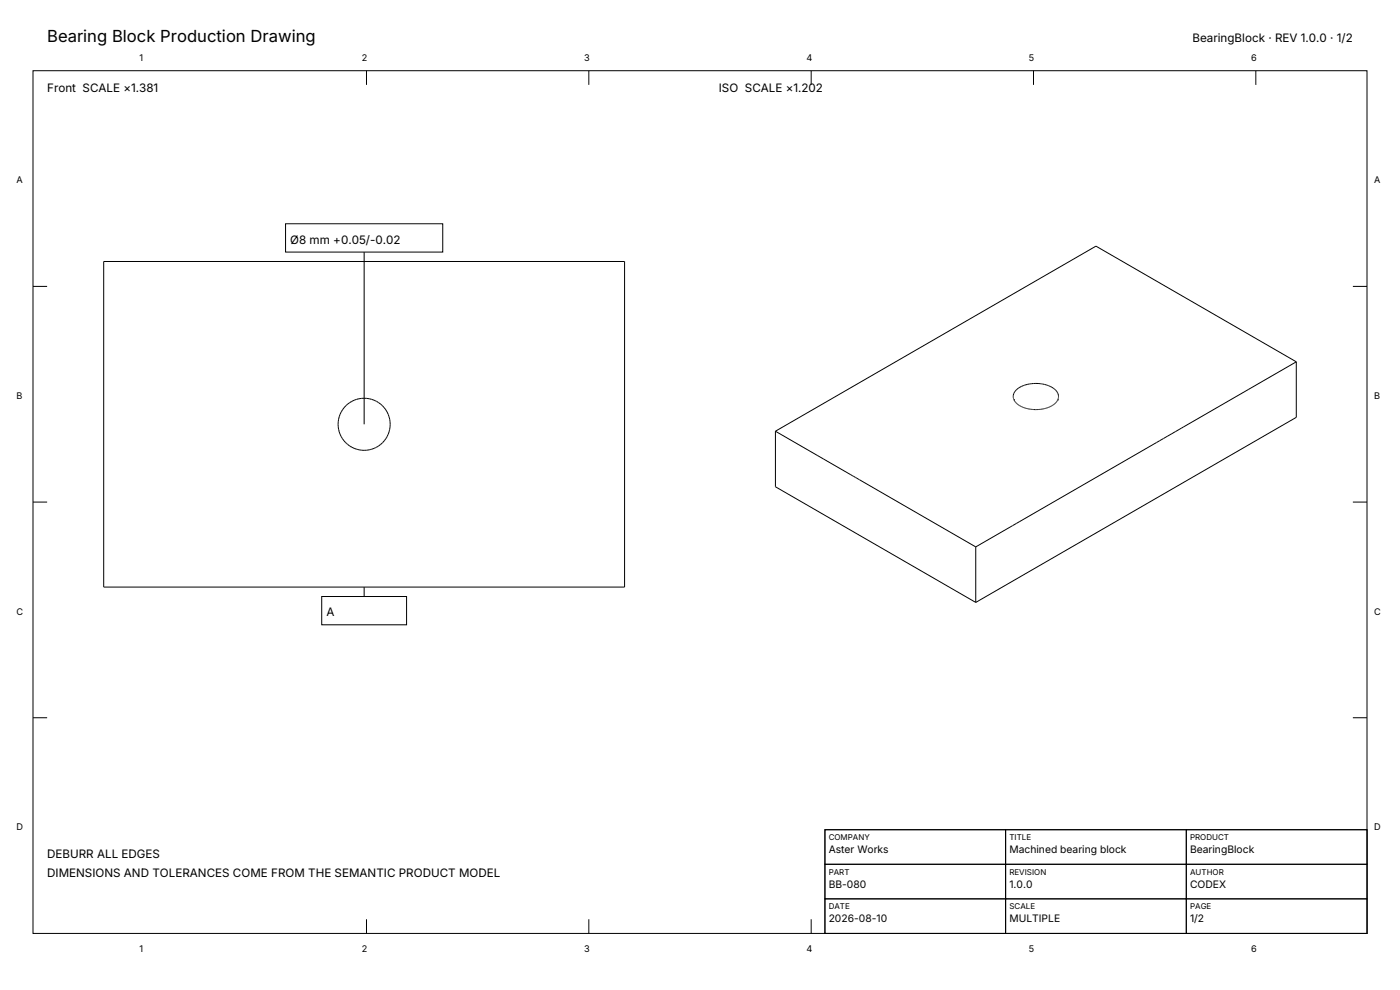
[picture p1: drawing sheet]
<svg xmlns="http://www.w3.org/2000/svg" width="297mm" height="210mm" viewBox="0 0 297 210" stroke-linecap="round" stroke-linejoin="round" font-family="sans-serif">
<g fill="none" stroke="#000" stroke-width=".21">
<path d="M7 15h283v183h-283zM77.8 15v3M124.9 15v3M172.1 15v3M219.2 15v3M266.4 15v3M22 55.5h110.5v69h-110.5zM77.2 53.5v36.5M7 60.8h3M275 76.7v11.8l-68 39.3M275 76.7l-42.5-24.5-68 39.3M275 76.7l-23.8 13.8"/>
<path d="M287 60.8h3M74.4 94.8h.1M74.4 85.2h.1M80 94.8h-.1M80.1 85.2h.1M80.1 94.8h.1M164.5 91.5v11.8l42.5 24.5M164.5 91.5l42.5 24.5M214.9 84.1h.1M215 84.2h.1M215 84.2v.1M215 84.3h.1"/>
<path d="M215 84.3v.1M215 84.4h.1M215 84.4v.1M215 84.5h.1M215 84.6h.1M215 84.6v.1M215 84.7h.1M215.1 84.7v.2M215.1 84.8h.1M215.1 83.4l-.1 .8M215.1 83.4h.1M215.1 84.9h.1"/>
<path d="M215.2 84.9v.1M215.2 85h.1M215.2 85l.1 .1M215.2 85v.1M215.2 85.1h.1M215.3 85.1h.1M215.3 85.1v.1M215.3 85.2h.1M215.3 85.2l.1 .1M215.4 85.3h.1M215.4 85.3l.1 .1M215.5 85.4h.1"/>
<path d="M215.6 85.5h.1M215.6 82.7h.1M215.6 82.7l-.5 .7M215.6 85.5l.1 .1M215.7 85.6h.1M215.8 85.7h.1M215.9 85.7h.1M215.9 85.7l.1 .2M215.9 85.8h.1M216 85.8h.1M216 85.9h.1M216.1 85.9h.1"/>
<path d="M216.1 85.9l.3 .2M216.1 85.9l.1 .1M216.2 86h.1M216.3 86h.1M216.3 86v.1M216.3 86.1h.1M216.4 86.1h.1M216.5 86.1v.1M216.5 86.2h.1M216.6 86.2h.1M216.7 86.2v.1M216.7 86.3h.1"/>
<path d="M216.8 86.3h.1M216.9 86.3l.1 .1M217 86.4h.1M217.1 86.4h.1M217.2 86.4v.1M217.2 86.5l.3 .1M217.3 86.5h.1M217.3 81.7h.1M217.4 86.5h.1M217.5 86.6l.4 .1M217.5 86.6h.1M217.8 86.6h.1"/>
<path d="M217.9 86.7h.1M217.9 86.7l.5 .1M218.2 86.7h.1M218.4 86.8h.1M218.5 86.8h.1M218.5 86.8h.3M218.6 86.8h.1M218.8 86.8h.1M218.9 86.8l.8 .1M219.7 86.9h.1M219.8 86.9h.1M220.3 86.9h.1"/>
<path d="M220.8 86.8l-1.1 .1M220.8 86.8h.1M220.9 81.4a6.8 6.8 0 0 0-5.3 1.3M220.9 81.4h.1M221 81.4l1.8 .6M221 86.8h-.2M221 86.8h.1M221.1 86.8h-.1M221.1 86.8h.1M221.3 86.7h.1M221.5 86.7h.1M221.6 86.7l-.4 .1"/>
<path d="M221.6 86.7h.1M221.7 86.6l-.1 .1M222 86.6l-.4 .1M222 86.6h.1M222.1 86.5l-.1 .1M222.1 86.5h.1M222.1 81.7h.1M222.2 86.5h.1M222.3 86.5h.1M222.3 86.4l-.1 .1M222.3 86.4h.1M222.4 86.4h-.1"/>
<path d="M222.5 86.4h-.1M222.6 86.4h-.1M222.6 86.3v.1M222.6 86.3h.1M222.7 86.3h-.1M222.7 86.3h.1M222.8 86.3h-.1M222.8 86.3h.1M222.8 82h.1M222.8 82l1.1 .7M222.9 86.2h.1M223 86.1l-.2 .2"/>
<path d="M223 86.1h.1M223.1 86.1h.1M223.1 86.1h-.1M223.2 86.1h.1M223.2 86h.1M223.3 86h-.1M223.3 86l-.2 .1M223.3 86h.1M223.4 85.9l-.1 .1M223.4 85.9h.1M223.5 85.9h-.1M223.5 85.9h.1"/>
<path d="M223.5 85.8h.1M223.6 85.8h-.1M223.6 85.8h.1M223.6 85.7v.1M223.6 85.7l-.1 .2M223.6 85.7h.1M223.7 85.7h-.1M223.7 85.7h.1M223.9 85.5l-.2 .2M223.9 85.5h.1M223.9 82.7h.1M223.9 82.7l.5 .7"/>
<path d="M224 85.4h.1M224 85.3v.1M224.1 85.3h-.1M224.1 85.3h.1M224.1 85.2v.1M224.2 85.2h-.1M224.2 85.2h.1M224.2 85.1v.1M224.2 85.1h.1M224.3 85.1h-.1M224.3 85v.1M224.3 85h.1"/>
<path d="M224.3 84.9h.1M224.4 84.9h-.1M224.4 84.9h.1M224.4 83.4h.1M224.4 83.4l.2 .7M224.4 84.8v.1M224.4 84.8h.1M224.4 84.7v.1M224.4 84.7h.1M224.5 84.7h.1M224.5 84.6h.1M224.5 84.5h.1"/>
<path d="M224.5 84.5v.2M224.5 84.4v.1M224.5 84.4h.1M224.5 84.3h.1M224.5 84.3v.1M224.5 84.2v.1M224.6 84.2h-.1M224.6 84.2h.1M224.6 84.1l-.1 .1M251.2 90.5l-44.2 25.5M251.2 90.5h.1M7 106.5h3"/>
<path d="M182.3 101.8h.1M207 116v11.8M287 106.5h3M7 152.3h3M287 152.3h3M77.8 195v3M124.9 195v3M172.1 195v3M219.2 195v3M266.4 195v3"/>
<circle cx="77.2" cy="90" r="5.5"/>
</g>
<path d="M60.6 47.5h33.3v6h-33.3z" fill="#fff" stroke="#000" stroke-width=".21"/>
<path d="M77.2 124.5v2" fill="none" stroke="#000" stroke-width=".21"/>
<g fill="#fff" stroke="#000" stroke-width=".21">
<path d="M68.3 126.5h18v6h-18z"/>
<path d="M175 176h115v22h-115z"/>
</g>
<path d="M175 176h38.3v7.3h-38.3zM213.3 176h38.4v7.3h-38.4zM251.7 176h38.3v7.3h-38.3zM175 183.3h38.3v7.4h-38.3zM175 190.7h38.3v7.3h-38.3zM213.3 183.3h38.4v7.4h-38.4zM213.3 190.7h38.4v7.3h-38.4zM251.7 183.3h38.3v7.4h-38.3zM251.7 190.7h38.3v7.3h-38.3z" fill="none" stroke="#000" stroke-width=".21"/>
<text font-size="3.5" x="10" y="9">Bearing Block Production Drawing</text>
<g font-size="2.5">
<text x="253" y="9">BearingBlock · REV 1.0.0 · 1/2</text>
<text x="10" y="19.5">Front SCALE ×1.381</text>
<text x="152.5" y="19.5">ISO SCALE ×1.202</text>
<text x="61.6" y="51.7">Ø8 mm +0.05/-0.02</text>
<text x="69.2" y="130.7">A</text>
<text x="10" y="182">DEBURR ALL EDGES</text>
<text x="10" y="186">DIMENSIONS AND TOLERANCES COME FROM THE SEMANTIC PRODUCT MODEL</text>
</g>
<g font-size="2.2">
<text x="175.8" y="181">Aster Works</text>
<text x="214.1" y="181">Machined bearing block</text>
<text x="252.5" y="181">BearingBlock</text>
<text x="175.8" y="188.3">BB-080</text>
<text x="214.1" y="188.3">1.0.0</text>
<text x="252.5" y="188.3">CODEX</text>
<text x="175.8" y="195.7">2026-08-10</text>
<text x="214.1" y="195.7">MULTIPLE</text>
<text x="252.5" y="195.7">1/2</text>
</g>
<g font-size="1.9">
<text x="29.6" y="13">1</text>
<text x="76.7" y="13">2</text>
<text x="123.9" y="13">3</text>
<text x="171.1" y="13">4</text>
<text x="218.2" y="13">5</text>
<text x="265.4" y="13">6</text>
<text x="3.5" y="38.9">A</text>
<text x="291.5" y="38.9">A</text>
<text x="3.5" y="84.6">B</text>
<text x="291.5" y="84.6">B</text>
<text x="3.5" y="130.4">C</text>
<text x="291.5" y="130.4">C</text>
<text x="3.5" y="176.1">D</text>
<text x="291.5" y="176.1">D</text>
<text x="29.6" y="202">1</text>
<text x="76.7" y="202">2</text>
<text x="123.9" y="202">3</text>
<text x="171.1" y="202">4</text>
<text x="218.2" y="202">5</text>
<text x="265.4" y="202">6</text>
</g>
<g font-size="1.7">
<text x="175.8" y="178.2">COMPANY</text>
<text x="214.1" y="178.2">TITLE</text>
<text x="252.5" y="178.2">PRODUCT</text>
<text x="175.8" y="185.5">PART</text>
<text x="214.1" y="185.5">REVISION</text>
<text x="252.5" y="185.5">AUTHOR</text>
<text x="175.8" y="192.9">DATE</text>
<text x="214.1" y="192.9">SCALE</text>
<text x="252.5" y="192.9">PAGE</text>
</g>
</svg>
